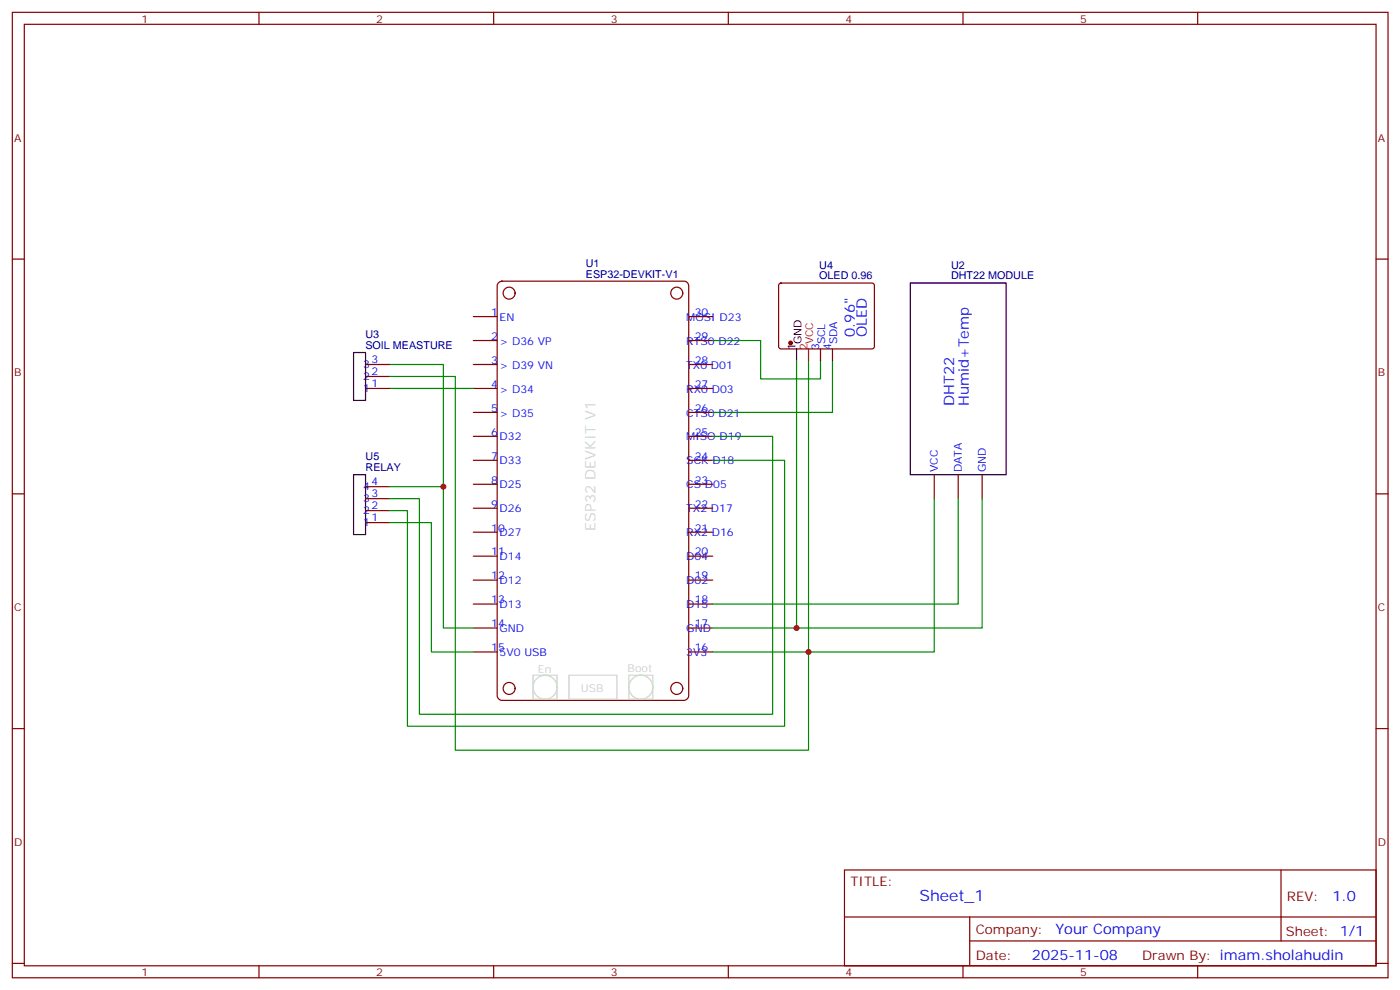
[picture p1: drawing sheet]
<svg xmlns="http://www.w3.org/2000/svg" width="413mm" height="292mm" viewBox="0 0 413 292" stroke-linecap="round" stroke-linejoin="round" font-family="sans-serif">
<g fill="none" stroke="#870000" stroke-width=".35">
<path d="M3.6 3.6h405.4v284.4h-405.4zM7.2 7.2h398.2v277.2h-398.2zM76.3 3.6v3.6M145.5 3.6v3.6M214.6 3.6v3.6M283.7 3.6v3.6M352.9 3.6v3.6M3.6 76.3h3.6M405.4 76.3h3.6M139.5 93.2h7M203 93.2h7M229.6 83.6l.5-.2h27.1l.4 .7v18.2l-.7 .5-27.1-.1-.4-.6v-18z"/>
<path d="M107.7 107.4h7.1M107.7 114.4h7.1M107.7 110.9h7.1M139.5 100.3h7M139.5 107.4h7M139.5 114.4h7M203 100.3h7M203 107.4h7M203 114.4h7M241.8 102.8v3.5M245.3 102.8v3.5M139.5 121.5h7"/>
<path d="M139.5 128.5h7M139.5 135.6h7M203 121.5h7M203 128.5h7M203 135.6h7M275.3 139.8v7.1M282.3 139.8v7.1M289.4 139.8v7.1M3.6 145.5h3.6M107.7 153.9h7.1M107.7 150.4h7.1M107.7 146.9h7.1"/>
<path d="M107.7 143.3h7.1M139.5 142.6h7M139.5 149.7h7M139.5 156.7h7M203 142.6h7M203 149.7h7M203 156.7h7M405.4 145.5h3.6M139.5 163.8h7M139.5 170.9h7M139.5 177.9h7M203 163.8h7"/>
<path d="M203 170.9h7M203 177.9h7M139.5 185h7M139.5 192h7M203 185h7M203 192h7M3.6 214.6h3.6M405.4 214.6h3.6M248.8 256.2h156.6v28.2h-156.6zM377.4 256.2v20.9M248.8 270.1h156.5M285.7 277.1h119.6"/>
<path d="M285.7 270.1v14.1M3.6 283.7h3.6M76.3 284.4v3.6M145.5 284.4v3.6M214.6 284.4v3.6M283.7 284.4v3.6M352.9 284.4v3.6M405.4 283.7h3.6"/>
</g>
<g fill="none" stroke="#800000" stroke-width=".35">
<path d="M146.8 83.4l1.1-.6h53.6a1.41 1.41 0 0 1 1.4 1.4v120.7a1.51 1.51 0 0 1-1.4 1.4h-53.6a1.51 1.51 0 0 1-1.4-1.4v-120.7z"/>
<circle cx="150" cy="86.3" r="1.76"/>
<circle cx="199.4" cy="86.3" r="1.76"/>
<circle cx="150" cy="202.8" r="1.76"/>
<circle cx="199.4" cy="202.8" r="1.76"/>
</g>
<g fill="none" stroke="#ccc" stroke-width=".35">
<path d="M157.1 198.9h7v7h-7zM167.7 198.9h14.1v7h-14.1zM185.3 198.9h7v7h-7z"/>
<circle cx="160.6" cy="202.4" r="3.5"/>
<circle cx="188.8" cy="202.4" r="3.5"/>
</g>
<path d="M268.2 83.4h28.2v56.4h-28.2zM104.2 103.8h3.5v14.1h-3.5zM234.7 102.8v3.5M104.2 139.8h3.5v17.6h-3.5z" fill="none" stroke="#000" stroke-width=".35"/>
<g fill="none" stroke="#008700" stroke-width=".35">
<path d="M114.8 107.4h15.8v77.6h8.9M114.8 114.4h24.7M210 100.3h14.1v11.3h17.7v-5.3M234.7 106.3v78.7M238.2 106.3v114.6h-104v-110h-19.4M245.3 106.3v15.2h-35.3M210 128.5h17.6v81.9h-104v-63.5h-8.8M210 135.6h21.2v78.3h-111.1v-63.5h-5.3M114.8 153.9h12.3v38.1h12.4M114.8 143.3h15.8M275.3 146.9v45.1h-65.3M282.3 146.9v31h-72.3"/>
<path d="M289.4 146.9v38.1h-79.4"/>
</g>
<circle cx="232.9" cy="101" r=".53" fill="#870000" stroke="#870000" stroke-width=".35"/>
<path d="M238.2 102.8v3.5" fill="none" stroke="#f00" stroke-width=".35"/>
<g fill="#c00">
<circle cx="234.7" cy="185" r=".88"/>
<circle cx="238.2" cy="192" r=".88"/>
<circle cx="130.6" cy="143.3" r=".88"/>
</g>
<text font-size="4.6" fill="#00f" x="270.9" y="265.3">Sheet_1</text>
<g font-size="4.2" fill="#00f">
<text x="251.9" y="99.2" transform="rotate(-90 251.9 99.2)">0.96&quot;</text>
<text x="255.4" y="99.2" transform="rotate(-90 255.4 99.2)">OLED</text>
<text x="281.2" y="119.5" transform="rotate(-90 281.2 119.5)">DHT22</text>
<text x="285.4" y="119.5" transform="rotate(-90 285.4 119.5)">Humid+Temp</text>
<text x="392.6" y="265.5">1.0</text>
<text x="311" y="275">Your Company</text>
<text x="304.1" y="282.9">2025-11-08</text>
</g>
<text font-size="4.2" fill="#ccc" x="175.5" y="156.3" transform="rotate(-90 175.5 156.3)">ESP32 DEVKIT V1</text>
<g font-size="3.9" fill="#800">
<text x="250.6" y="260.8">TITLE:</text>
<text x="379.2" y="265.5">REV:</text>
<text x="287.5" y="275">Company:</text>
<text x="378.9" y="275.6">Sheet: 1/1</text>
<text x="287.5" y="282.7">Date:</text>
<text x="336.5" y="282.8">Drawn By: imam.sholahudin</text>
</g>
<g font-size="3.2" fill="#800">
<text x="41.7" y="6.6">1</text>
<text x="110.9" y="6.6">2</text>
<text x="180" y="6.6">3</text>
<text x="249.2" y="6.6">4</text>
<text x="318.3" y="6.6">5</text>
<text x="4.2" y="41.7">A</text>
<text x="406" y="41.7">A</text>
<text x="4.2" y="110.9">B</text>
<text x="406" y="110.9">B</text>
<text x="4.2" y="180">C</text>
<text x="406" y="180">C</text>
<text x="4.2" y="249.2">D</text>
<text x="406" y="249.2">D</text>
<text x="41.7" y="287.4">1</text>
<text x="110.9" y="287.4">2</text>
<text x="180" y="287.4">3</text>
<text x="249.2" y="287.4">4</text>
<text x="318.3" y="287.4">5</text>
</g>
<g font-size="3.2" fill="#000080">
<text x="172.6" y="81.7">ESP32-DEVKIT-V1</text>
<text x="172.6" y="78.7">U1</text>
<text x="241.4" y="82.3">OLED 0.96</text>
<text x="241.4" y="79.4">U4</text>
<text x="280.2" y="82.3">DHT22 MODULE</text>
<text x="280.2" y="79.2">U2</text>
<text x="107.7" y="99.6">U3</text>
<text x="107.7" y="102.8">SOIL MEASTURE</text>
<text x="107.7" y="135.6">U5</text>
<text x="107.7" y="138.7">RELAY</text>
</g>
<g font-size="3.2" fill="#00f">
<text x="144.7" y="93">1</text>
<text x="147.2" y="94.4">EN</text>
<text x="202.2" y="94.4">MOSI D23</text>
<text x="204.7" y="93">30</text>
<text x="144.7" y="100.1">2</text>
<text x="147.2" y="101.5">&gt; D36 VP</text>
<text x="202.2" y="101.5">RTS0 D22</text>
<text x="204.7" y="100.1">29</text>
<text x="243.2" y="101.5" transform="rotate(-90 243.2 101.5)">SCL</text>
<text x="246.7" y="101.5" transform="rotate(-90 246.7 101.5)">SDA</text>
<text x="109.5" y="107">3</text>
<text x="144.7" y="107.1">3</text>
<text x="204.7" y="107.1">28</text>
<text x="241.4" y="102.9" transform="rotate(-90 241.4 102.9)">3</text>
<text x="244.9" y="102.9" transform="rotate(-90 244.9 102.9)">4</text>
<text x="107" y="111.9">2</text>
<text x="107" y="108.4">3</text>
<text x="109.5" y="110.5">2</text>
<text x="147.2" y="108.6">&gt; D39 VN</text>
<text x="202.2" y="108.6">TX0 D01</text>
<text x="107" y="115.5">1</text>
<text x="109.5" y="114.1">1</text>
<text x="144.7" y="114.2">4</text>
<text x="147.2" y="115.6">&gt; D34</text>
<text x="202.2" y="115.6">RX0 D03</text>
<text x="204.7" y="114.2">27</text>
<text x="144.7" y="121.3">5</text>
<text x="147.2" y="122.7">&gt; D35</text>
<text x="202.2" y="122.7">CTS0 D21</text>
<text x="204.7" y="121.3">26</text>
<text x="144.7" y="128.3">6</text>
<text x="147.2" y="129.7">D32</text>
<text x="202.2" y="129.7">MISO D19</text>
<text x="204.7" y="128.3">25</text>
<text x="144.7" y="135.4">7</text>
<text x="147.2" y="136.8">D33</text>
<text x="202.2" y="136.8">SCK D18</text>
<text x="204.7" y="135.4">24</text>
<text x="109.5" y="143">4</text>
<text x="144.7" y="142.4">8</text>
<text x="147.2" y="143.8">D25</text>
<text x="202.2" y="143.8">CS D05</text>
<text x="204.7" y="142.4">23</text>
<text x="276.3" y="139.1" transform="rotate(-90 276.3 139.1)">VCC</text>
<text x="283.4" y="139.1" transform="rotate(-90 283.4 139.1)">DATA</text>
<text x="290.4" y="139.1" transform="rotate(-90 290.4 139.1)">GND</text>
<text x="107" y="147.9">3</text>
<text x="107" y="144.4">4</text>
<text x="109.5" y="146.5">3</text>
<text x="144.7" y="149.5">9</text>
<text x="204.7" y="149.5">22</text>
<text x="107" y="155">1</text>
<text x="107" y="151.4">2</text>
<text x="109.5" y="153.6">1</text>
<text x="109.5" y="150">2</text>
<text x="147.2" y="150.9">D26</text>
<text x="202.2" y="150.9">TX2 D17</text>
<text x="144.7" y="156.5">10</text>
<text x="147.2" y="157.9">D27</text>
<text x="202.2" y="157.9">RX2 D16</text>
<text x="204.7" y="156.5">21</text>
<text x="144.7" y="163.6">11</text>
<text x="147.2" y="165">D14</text>
<text x="202.2" y="165">D04</text>
<text x="204.7" y="163.6">20</text>
<text x="144.7" y="170.6">12</text>
<text x="147.2" y="172.1">D12</text>
<text x="202.2" y="172.1">D02</text>
<text x="204.7" y="170.6">19</text>
<text x="144.7" y="177.7">13</text>
<text x="147.2" y="179.1">D13</text>
<text x="202.2" y="179.1">D15</text>
<text x="204.7" y="177.7">18</text>
<text x="144.7" y="184.8">14</text>
<text x="204.7" y="184.8">17</text>
<text x="144.7" y="191.8">15</text>
<text x="147.2" y="186.2">GND</text>
<text x="202.2" y="186.2">GND</text>
<text x="204.7" y="191.8">16</text>
<text x="147.2" y="193.2">5V0 USB</text>
<text x="202.2" y="193.2">3V3</text>
</g>
<g font-size="3.2">
<text x="236.1" y="101.5" transform="rotate(-90 236.1 101.5)">GND</text>
<text x="234.4" y="102.9" transform="rotate(-90 234.4 102.9)">1</text>
</g>
<g font-size="3.2" fill="#f00">
<text x="239.6" y="101.5" transform="rotate(-90 239.6 101.5)">VCC</text>
<text x="237.9" y="102.9" transform="rotate(-90 237.9 102.9)">2</text>
</g>
<g font-size="3.2" fill="#ccc">
<text x="184.9" y="197.9">Boot</text>
<text x="158.5" y="198.3">En</text>
<text x="171.2" y="204">USB</text>
</g>
</svg>
